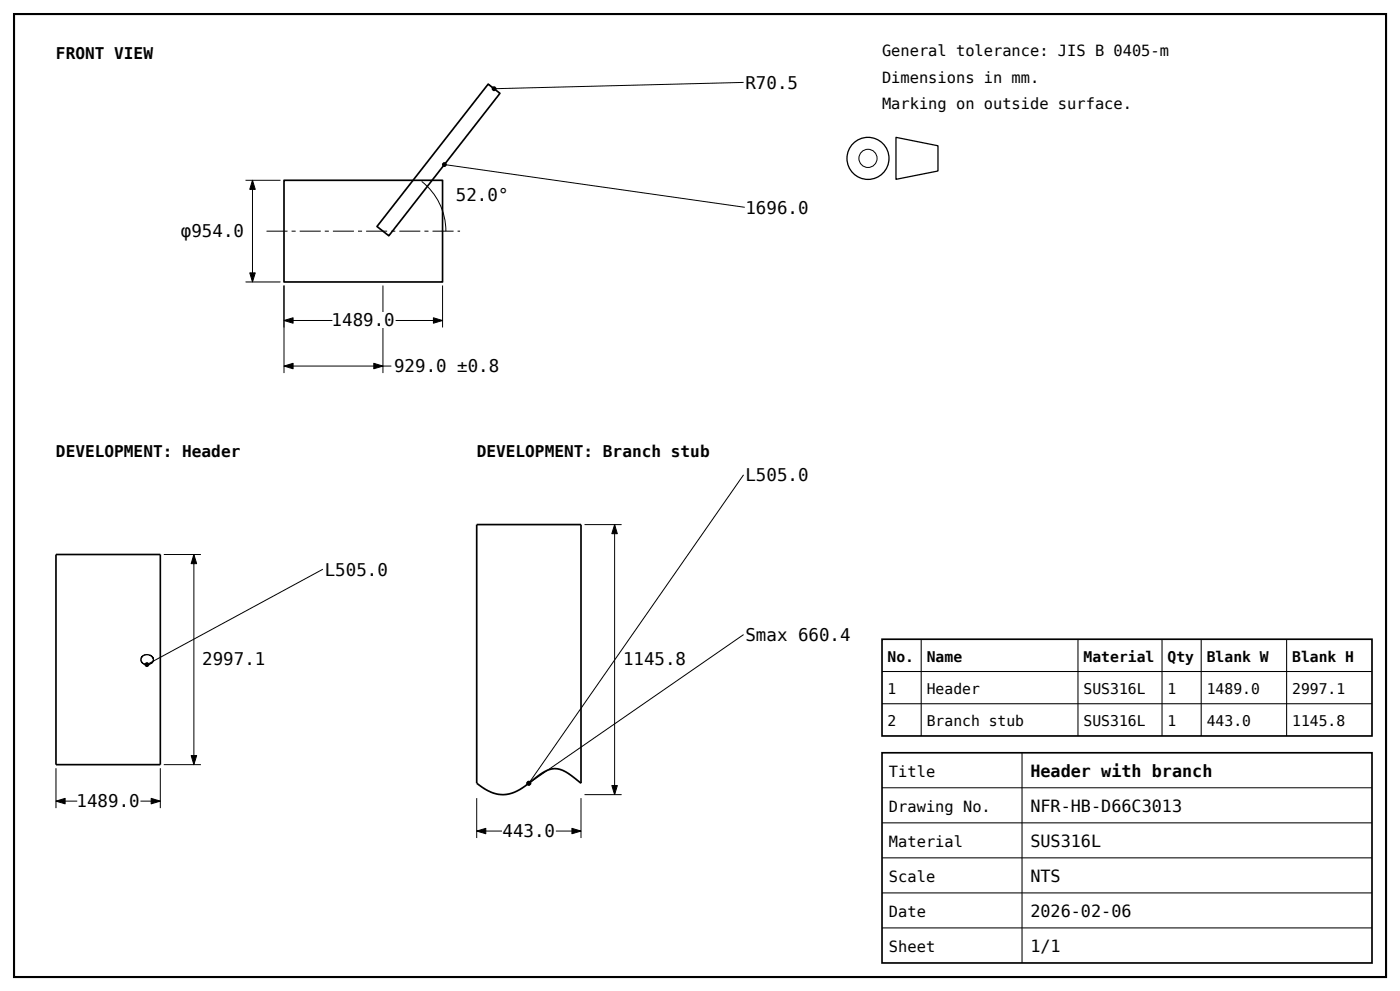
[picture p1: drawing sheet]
<svg xmlns="http://www.w3.org/2000/svg" width="547mm" height="387mm" viewBox="0 0 547 387" stroke-linecap="round" stroke-linejoin="round" font-family="sans-serif">
<path d="M5.5 5.5h535.7v375.6h-535.7z" fill="none" stroke="#000" stroke-width=".82" stroke-linecap="butt"/>
<path d="M349.8 53.6l16.4 3.3v9.8l-16.4 3.3z" fill="none" stroke="#000" stroke-width=".49"/>
<circle cx="338.9" cy="61.8" r="8.2" fill="none" stroke="#000" stroke-width=".5"/>
<circle cx="338.9" cy="61.8" r="3.5" fill="none" stroke="#000" stroke-width=".39"/>
<path d="M190.6 32.8l4.6 3.6-43.4 55.6-4.6-3.7zM110.9 70.3h61.9v39.7h-61.9zM344.4 249.3h191.3v37.8h-191.3zM344.4 293.6h191.3v82h-191.3z" fill="none" stroke="#000" stroke-width=".66" stroke-linecap="butt"/>
<g fill="none" stroke="#000" stroke-width=".41">
<path d="M359.7 249.3v37.8M420.9 249.3v37.8M453.7 249.3v37.8M469 249.3v37.8M502.4 249.3v37.8M344.4 261.9h191.3M344.4 274.5h191.3M399 293.6v82M344.4 307.3h191.3M344.4 321h191.3M344.4 334.6h191.3M344.4 348.3h191.3"/>
<path d="M344.4 361.9h191.3"/>
</g>
<path d="M104.1 90.2h75.5" fill="none" stroke="#000" stroke-width=".39" stroke-dasharray="8.2 1.6 1.6 1.6" stroke-linecap="butt"/>
<path d="M129 121.5h25.7v7.1h-25.7z" fill="#fff"/>
<path d="M95.9 70.3h13.6M98.6 70.3v39.7M164.7 70.8a24.6 24.6 0 0 1 9.4 19.4M95.9 110h13.6M110.9 111.4v34.1M149.5 111.4v10.3M172.8 111.4v16.3M110.9 125h18.9M149.5 128v17.5M154.5 125h18.3M110.9 142.8h41.9" fill="none" stroke="#000" stroke-width=".39"/>
<path d="M190.6 32.8l2.3 1.8zM192.9 34.6l97.4-2.5zM98.6 70.3l1.1 3.6h-2.2zM173.5 64.2l117.3 16.7zM97.5 106.4h2.2l-1.1 3.6zM110.9 125l3.5-1v2.1zM169.2 124l3.6 1-3.6 1.1zM110.9 142.8l3.5-1.1v2.2zM145.9 141.7l3.6 1.1-3.6 1.1z" fill="#000" stroke="#000" stroke-width=".39"/>
<g fill="#000">
<circle cx="192.9" cy="34.6" r=".95"/>
<circle cx="173.5" cy="64.2" r=".95"/>
</g>
<path d="M177.5 72.7h21.6v7.2h-21.6z" fill="#fff"/>
<path d="M21.9 216.3h40.7v82h-40.7z" fill="none" stroke="#000" stroke-width=".66" stroke-linecap="butt"/>
<path d="M57.3 255.3l-1.6 .6-.7 1.3 .7 1.5 1.6 .5 1.8-.5 .8-1.2-.1-.7-.5-.8-1.9-.7" fill="none" stroke="#000" stroke-width=".49"/>
<path d="M29.4 308.9h25.7v7.2h-25.7z" fill="#fff"/>
<path d="M63.9 216.3h14.5M75.7 216.3v82M21.9 299.6v15.6M62.6 299.6v15.6M63.9 298.3h14.5M21.9 312.5h8.3M54.8 312.5h7.8" fill="none" stroke="#000" stroke-width=".39"/>
<path d="M75.7 216.3l1.1 3.6h-2.2zM57.4 259.2l68.7-37.2zM74.6 294.7h2.2l-1.1 3.6zM21.9 312.5l3.5-1.1v2.2zM59 311.4l3.6 1.1-3.6 1.1z" fill="#000" stroke="#000" stroke-width=".39"/>
<circle cx="57.4" cy="259.2" r=".95" fill="#000"/>
<path d="M186.1 204.6h40.8v100.9l-5.9-4.4-2.1-.9-1.9-.4-2.1 .3-2.2 .8-9.3 6.8-2.6 1.3-2.6 .8-3.1 .1-2.9-.7-2.7-1.3-3.4-2.4z" fill="none" stroke="#000" stroke-width=".66" stroke-linecap="butt"/>
<path d="M195.7 320.6h21.6v7.2h-21.6z" fill="#fff"/>
<path d="M228.2 204.6h14.5M240 204.6v105.4M186.1 311.3v15.6M226.9 311.3v15.6M228.2 310h14.5M186.1 324.2h9.9M217 324.2h9.9" fill="none" stroke="#000" stroke-width=".39"/>
<path d="M290.3 185.2l-83.8 120.3zM240 204.6l1 3.6h-2.1zM206.5 305.5l83.8-58zM238.9 306.4h2.1l-1 3.6zM186.1 324.2l3.6-1.1v2.1zM223.3 323.1l3.6 1.1-3.6 1z" fill="#000" stroke="#000" stroke-width=".39"/>
<circle cx="206.5" cy="305.5" r=".95" fill="#000"/>
<g font-size="6.8">
<text x="291.1" y="34.6">R70.5</text>
<text x="178" y="78.5">52.0°</text>
<text x="291.1" y="83.3">1696.0</text>
<text x="70.6" y="92.4">φ954.0</text>
<text x="129.5" y="127.3">1489.0</text>
<text x="153.9" y="145">929.0 ±0.8</text>
<text x="291.1" y="187.7">L505.0</text>
<text x="126.8" y="224.5">L505.0</text>
<text x="291.1" y="250">Smax 660.4</text>
<text x="79" y="259.6">2997.1</text>
<text x="243.3" y="259.6">1145.8</text>
<text x="29.9" y="314.7">1489.0</text>
<text x="196.2" y="326.4">443.0</text>
</g>
<g font-size="6.6">
<text x="402.3" y="303.2">Header with branch</text>
<text x="402.3" y="316.9">NFR-HB-D66C3013</text>
<text x="402.3" y="330.5">SUS316L</text>
<text x="402.3" y="344.2">NTS</text>
<text x="402.3" y="357.8">2026-02-06</text>
<text x="402.3" y="371.5">1/1</text>
</g>
<g font-size="6.3">
<text x="21.9" y="23">FRONT VIEW</text>
<text x="21.9" y="178.3">DEVELOPMENT: Header</text>
<text x="186.1" y="178.3">DEVELOPMENT: Branch stub</text>
</g>
<g font-size="6">
<text x="344.4" y="21.9">General tolerance: JIS B 0405-m</text>
<text x="344.4" y="32.3">Dimensions in mm.</text>
<text x="344.4" y="42.6">Marking on outside surface.</text>
<text x="347.1" y="302.9">Title</text>
<text x="347.1" y="316.6">Drawing No.</text>
<text x="347.1" y="330.3">Material</text>
<text x="347.1" y="343.9">Scale</text>
<text x="347.1" y="357.6">Date</text>
<text x="347.1" y="371.3">Sheet</text>
</g>
<g font-size="5.7">
<text x="346.6" y="258.1">No.</text>
<text x="361.9" y="258.1">Name</text>
<text x="423.1" y="258.1">Material</text>
<text x="455.9" y="258.1">Qty</text>
<text x="471.2" y="258.1">Blank W</text>
<text x="504.5" y="258.1">Blank H</text>
<text x="346.6" y="270.7">1</text>
<text x="361.9" y="270.7">Header</text>
<text x="423.1" y="270.7">SUS316L</text>
<text x="455.9" y="270.7">1</text>
<text x="471.2" y="270.7">1489.0</text>
<text x="504.5" y="270.7">2997.1</text>
<text x="346.6" y="283.2">2</text>
<text x="361.9" y="283.2">Branch stub</text>
<text x="423.1" y="283.2">SUS316L</text>
<text x="455.9" y="283.2">1</text>
<text x="471.2" y="283.2">443.0</text>
<text x="504.5" y="283.2">1145.8</text>
</g>
</svg>
